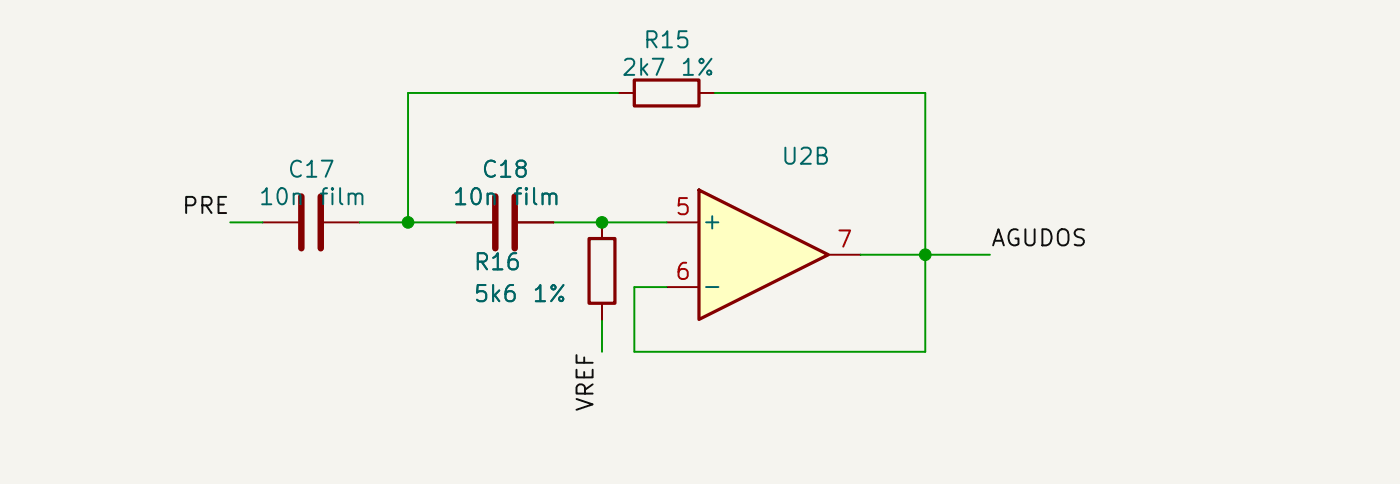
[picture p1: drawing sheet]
<svg xmlns="http://www.w3.org/2000/svg" width="110mm" height="38mm" viewBox="0 0 110 38" stroke-linecap="round" stroke-linejoin="round" font-family="sans-serif">
<path d="M0 -.1h110.1v38.1h-110.1z" fill="#f5f4ef" stroke="#f5f4ef" stroke-width=".08"/>
<path d="M23.7 15.4v4.1M25.2 15.4v4.1M38.9 15.4v4.1M40.4 15.4v4.1" fill="none" stroke="#840000" stroke-width=".51"/>
<path d="M20.6 17.5h2.8M25.5 17.5h2.7M35.9 17.5h2.8M40.7 17.5h2.8" fill="none" stroke="#840000" stroke-width=".15"/>
<path d="M54.9 14.9l10.2 5.1-10.2 5.1z" fill="#ffffc2"/>
<path d="M46.3 18.7h2v5.1h-2zM49.8 6.3h5.1v2h-5.1zM54.9 14.9l10.2 5.1-10.2 5.1z" fill="none" stroke="#840000" stroke-width=".25"/>
<path d="M35.9 17.5h2.8M40.7 17.5h2.8M47.3 17.5v1.2M48.6 7.3h1.2M52.4 17.5h2.5M54.9 7.3h1.3M65.1 20h2.5M47.3 23.8v1.3M52.4 22.5h2.5" fill="none" stroke="#840000" stroke-width=".15"/>
<path d="M18.1 17.5h2.5M28.2 17.5h7.7M43.5 17.5h8.9M48.6 7.3h-16.5v10.2M56.2 7.3h16.5v20.3h-22.9v-5.1h2.6M67.6 20h10.2M47.3 25.1v2.5" fill="none" stroke="#009600" stroke-width=".15"/>
<g fill="#009600" stroke="#009600" stroke-width=".08">
<circle cx="47.3" cy="17.5" r=".46"/>
<circle cx="32.1" cy="17.5" r=".46"/>
<circle cx="72.7" cy="20" r=".46"/>
</g>
<g font-size="1.3" fill="#006464">
<text x="50.4" y="4.1">R15</text>
<text x="48.7" y="6.3">2k7</text>
<text x="53.4" y="6.3">1%</text>
<text x="20.2" y="16.4">10n</text>
<text x="22.5" y="14.3">C17</text>
<text x="25" y="16.4">film</text>
<text x="35.5" y="16.4">10n</text>
<text x="37.7" y="14.3">C18</text>
<text x="40.2" y="16.4">film</text>
<text x="61.3" y="13.2">U2B</text>
<text x="37.1" y="21.5">R16</text>
<text x="55" y="18.3">+</text>
<text x="55" y="23.4">-</text>
<text x="37.1" y="24">5k6</text>
<text x="41.7" y="24">1%</text>
</g>
<g font-size="1.3" fill="#0f0f0f">
<text x="14.2" y="17.1">PRE</text>
<text x="77.8" y="19.7">AGUDOS</text>
<text x="47" y="32.4" transform="rotate(-90 47 32.4)">VREF</text>
</g>
<g font-size="1.3" fill="#a90000">
<text x="52.9" y="17.2">5</text>
<text x="52.9" y="22.3">6</text>
<text x="65.6" y="19.7">7</text>
</g>
</svg>
